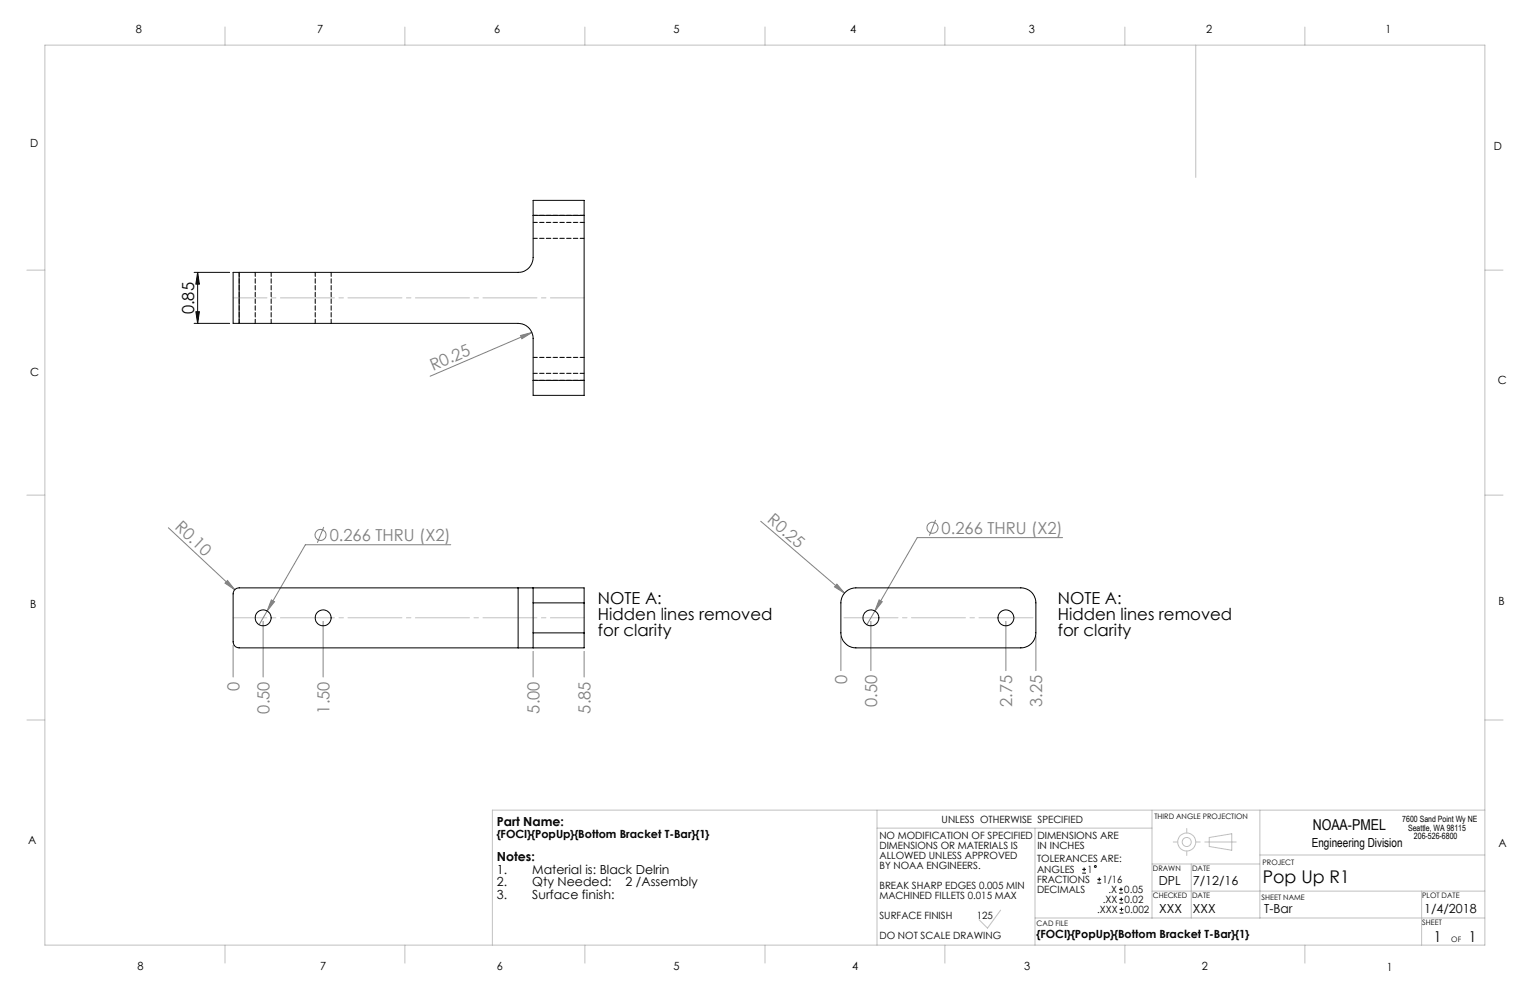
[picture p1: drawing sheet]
<svg xmlns="http://www.w3.org/2000/svg" width="432mm" height="279mm" viewBox="0 0 432 279" stroke-linecap="round" stroke-linejoin="round" font-family="sans-serif">
<g fill="none" stroke="#c0c0c0" stroke-width=".28">
<path d="M12.7 12.7h406.4v254h-406.4zM63.5 7.6v5.1M114.3 7.6v5.1M165.1 7.6v5.1M215.9 7.6v5.1M266.7 7.6v5.1M317.5 7.6v5.1M337.5 12.7v37.4M368.3 7.6v5.1M7.6 76.2h5.1M419.1 76.2h5.1M7.6 139.7h5.1"/>
<path d="M419.1 139.7h5.1M7.6 203.2h5.1M419.1 203.2h5.1M247.5 233.7h77.6M247.5 228.6v38.1M292.1 233.7v33M325.1 228.6v30.5M331.1 237.6h1.3M334.9 233.8v1.3M337.5 237.6h1.2M340 237.6h8.9M341.3 236.4l6.3-1.1v4.7l-6.3-1.1z"/>
<path d="M355.6 228.6v30.5M419.1 228.6h-280.1v38.1M282.4 256.9l-3.7 5-2.4-2.3M292.1 259.1h127M325.1 251.5h94M325.1 243.8h30.5M334.9 240.2v1.2M336.2 243.8v15.3M355.6 241.3h63.5M401.2 251.5v15.2M63.5 266.7v5.1M114.3 266.7v5.1"/>
<path d="M165.1 266.7v5.1M215.9 266.7v5.1M266.7 266.7v5.1M317.5 266.7v5.1M368.3 266.7v5.1"/>
<circle cx="334.9" cy="237.6" r="1.28"/>
<circle cx="334.9" cy="237.6" r="2.55"/>
</g>
<g fill="none" stroke="#808080" stroke-width=".28">
<path d="M146.9 94.7l3.2-.9-2.8 1.8zM150.1 93.8l-28.7 12.4M47.5 148.9l18.8 17.5M91.4 148.7l-1.8 4.5M127.2 153.7h-41l-13.1 22.6M214.7 147.1l23.6 20.3M264.1 146.7l-1.8 4.5M299.9 151.7h-41l-14.2 24.6M64.2 163.8l2.1 2.6-2.8-1.8zM74.3 175.4v15.7M76.6 169.3l.9 .5-2.1 2.6zM91.2 175.4v15.7"/>
<path d="M236.2 164.9l2.1 2.5-2.8-1.8zM237.3 179.6v9.7M245.8 175.4v13.9M248.1 169.3l.9 .5-2.1 2.6zM283.9 175.4v13.9M292.3 179.6v9.7M65.8 182.1v9M150.5 183.8v7.3M164.9 183.8v7.3"/>
<circle cx="90.5" cy="151" r="1.56"/>
<circle cx="263.2" cy="148.9" r="1.55"/>
</g>
<path d="M54.8 76.9h10M55.8 76.9v14.4M55.8 76.9l.5 3.3h-1zM54.8 91.3h10M55.3 88h1l-.5 3.3z" fill="none" stroke="#000" stroke-width=".28"/>
<path d="M237.3 174.4h55.1" fill="none" stroke="#c0c0c0" stroke-width=".28" stroke-dasharray="15.2 1.3 1.3 1.3" stroke-dashoffset="-.8"/>
<path d="M65.8 84.1h99.1M65.8 174.4h99.1" fill="none" stroke="#c0c0c0" stroke-width=".28" stroke-dasharray="15.2 1.3 1.3 1.3" stroke-dashoffset="5.7"/>
<path d="M55.8 76.9l.5 3.3h-1zM55.3 88h1l-.5 3.3z" fill="#000"/>
<g fill="#808080">
<path d="M64.2 163.8l2.1 2.6-2.8-1.8z"/>
<path d="M236.2 164.9l2.1 2.5-2.8-1.8z"/>
<path d="M146.9 94.7l3.2-.9-2.8 1.8z"/>
<path d="M76.6 169.3l-1.2 3.1 2.1-2.6zM248.1 169.3l-1.2 3.1 2.1-2.6z"/>
</g>
<g fill="none" stroke="#000" stroke-width=".28">
<path d="M67.5 76.9h-1.7v14.4h1.7M67.5 76.9v14.4M150.5 60.8v-4.2h14.4v4.2M150.5 60.8v11.8a4.2 4.2 0 0 1-4.3 4.3h-78.7M150.5 60.8h14.4M164.9 60.8v46.6M67.5 91.3h78.7a4.3 4.3 0 0 1 4.3 4.2v11.9M150.5 107.4v4.2h14.4v-4.2M150.5 107.4h14.4M146.2 165.9h4.3M146.2 165.9h-78.7a1.69 1.69 0 0 0-1.7 1.7v13.6a1.69 1.69 0 0 0 1.7 1.6h78.7M146.2 165.9v16.9"/>
<path d="M150.5 165.9v4.2M150.5 165.9h14.4v4.2M150.5 178.6v4.2M150.5 170.1v8.5M150.5 170.1h14.4M150.5 178.6h14.4M164.9 178.6v4.2h-14.4M164.9 170.1v8.5M238.4 167.4l1.4-1.1 1.7-.4h46.6a4.2 4.2 0 0 1 4.2 4.2v8.5a4.2 4.2 0 0 1-4.2 4.2h-46.6a4.3 4.3 0 0 1-4.2-4.2v-9.1l.4-1.1zM146.2 182.8h4.3M305.4 246.4h1.1M305.4 245.4h1.1"/>
<path d="M306 244.8v1.1M309.7 249.2h1.1M309.7 248.2h1.1M310.2 247.6v1.1M315.8 252.1h1.1M315.8 251h1.1M315.9 254.9h1.1M315.9 253.8h1.1M316 257.7h1M316 256.6h1M316.4 250.5v1M316.4 253.3v1.1"/>
<path d="M316.5 256.1v1.1"/>
<circle cx="74.3" cy="174.4" r="2.25"/>
<circle cx="91.2" cy="174.4" r="2.25"/>
<circle cx="245.8" cy="174.4" r="2.25"/>
<circle cx="283.9" cy="174.4" r="2.24"/>
<circle cx="309.1" cy="244.6" r=".28"/>
</g>
<path d="M72 76.9v14.4M89 76.9v14.4M150.5 60.8h14.4M150.5 67.3h14.4M164.9 62.8h-14.4M67.5 91.3v-14.4M76.5 91.3v-14.4M93.5 91.3v-14.4M150.5 105.4h14.4M164.9 107.3h-14.4M164.9 100.9h-14.4" fill="none" stroke="#000" stroke-width=".28" stroke-dasharray="1.3 .6" stroke-dashoffset=".1"/>
<text font-size="4.9" x="356.4" y="249.2">Pop Up R1</text>
<g font-size="4.7">
<text x="54.8" y="88.7" transform="rotate(-90 54.8 88.7)">0.85</text>
<text x="168.8" y="170.5">NOTE A:</text>
<text x="298.6" y="170.5">NOTE A:</text>
<text x="168.8" y="175">Hidden lines removed</text>
<text x="168.8" y="179.5">for clarity</text>
<text x="298.6" y="175">Hidden lines removed</text>
<text x="298.6" y="179.5">for clarity</text>
</g>
<g font-size="4.7" fill="#808080">
<text x="122.2" y="104.7" transform="rotate(-23 122.2 104.7)">R0.25</text>
<text x="49.2" y="149.1" transform="rotate(43 49.2 149.1)">R0.10</text>
<text x="216.3" y="147.2" transform="rotate(41 216.3 147.2)">R0.25</text>
<text x="93.1" y="152.7">0.266 THRU (X2)</text>
<text x="265.7" y="150.6">0.266 THRU (X2)</text>
<text x="67.6" y="194.9" transform="rotate(-90 67.6 194.9)">0</text>
<text x="239.1" y="193.1" transform="rotate(-90 239.1 193.1)">0</text>
<text x="76" y="201.4" transform="rotate(-90 76 201.4)">0.50</text>
<text x="93" y="201.4" transform="rotate(-90 93 201.4)">1.50</text>
<text x="152.2" y="201.4" transform="rotate(-90 152.2 201.4)">5.00</text>
<text x="166.6" y="201.4" transform="rotate(-90 166.6 201.4)">5.85</text>
<text x="247.6" y="199.6" transform="rotate(-90 247.6 199.6)">0.50</text>
<text x="285.7" y="199.6" transform="rotate(-90 285.7 199.6)">2.75</text>
<text x="294.1" y="199.6" transform="rotate(-90 294.1 199.6)">3.25</text>
</g>
<g font-size="4.2">
<text x="370.5" y="234.4">NOAA-PMEL</text>
<text x="404.7" y="266">1</text>
<text x="414.6" y="266">1</text>
</g>
<g font-size="3.5">
<text x="140.2" y="233.3">Part Name:</text>
<text x="370.2" y="238.9">Engineering Division</text>
<text x="140.2" y="243.1">Notes:</text>
<text x="140.2" y="246.7">1.</text>
<text x="140.2" y="250.2">2.</text>
<text x="150.2" y="246.7">Material is: Black Delrin</text>
<text x="150.2" y="250.2">Qty Needed:</text>
<text x="176.6" y="250.2">2 /Assembly</text>
<text x="327" y="249.8">DPL</text>
<text x="336.6" y="249.8">7/12/16</text>
<text x="140.2" y="253.7">3.</text>
<text x="150.2" y="253.7">Surface finish:</text>
<text x="327.2" y="257.7">XXX</text>
<text x="336.7" y="257.8">XXX</text>
<text x="356.8" y="257.7">T-Bar</text>
<text x="401.9" y="257.7">1/4/2018</text>
</g>
<g font-size="3.2">
<text x="38.3" y="9.4">8</text>
<text x="89.5" y="9.4">7</text>
<text x="139.5" y="9.4">6</text>
<text x="190.1" y="9.4">5</text>
<text x="240" y="9.4">4</text>
<text x="290.4" y="9.4">3</text>
<text x="340.4" y="9.4">2</text>
<text x="391" y="9.4">1</text>
<text x="8.5" y="41.5">D</text>
<text x="421.6" y="42.3">D</text>
<text x="8.5" y="106.3">C</text>
<text x="422.8" y="108.3">C</text>
<text x="8.5" y="171.5">B</text>
<text x="422.9" y="170.9">B</text>
<text x="7.9" y="238.3">A</text>
<text x="140.2" y="236.5">{FOCI}{PopUp}{Bottom Bracket T-Bar}{1}</text>
<text x="422.9" y="239">A</text>
<text x="292.6" y="264.7">{FOCI}{PopUp}{Bottom Bracket T-Bar}{1}</text>
<text x="38.8" y="273.8">8</text>
<text x="90.4" y="273.8">7</text>
<text x="140.2" y="273.8">6</text>
<text x="190.1" y="273.9">5</text>
<text x="240.5" y="273.8">4</text>
<text x="289" y="273.9">3</text>
<text x="339.1" y="273.8">2</text>
<text x="391.4" y="274.1">1</text>
</g>
<g font-size="2.8">
<text x="265.8" y="232.1">UNLESS OTHERWISE SPECIFIED</text>
<text x="248.2" y="236.7">NO MODIFICATION OF SPECIFIED</text>
<text x="248.2" y="239.5">DIMENSIONS OR MATERIALS IS</text>
<text x="292.8" y="236.7">DIMENSIONS ARE</text>
<text x="292.8" y="239.6">IN INCHES</text>
<text x="248.2" y="242.4">ALLOWED UNLESS APPROVED</text>
<text x="248.2" y="245.2">BY NOAA ENGINEERS.</text>
<text x="292.7" y="243.2">TOLERANCES ARE:</text>
<text x="248.2" y="250.8">BREAK SHARP EDGES 0.005 MIN</text>
<text x="292.7" y="246.4">ANGLES</text>
<text x="292.7" y="249.2">FRACTIONS</text>
<text x="306.9" y="246.4">1</text>
<text x="311.2" y="249.2">1/16</text>
<text x="248.2" y="253.7">MACHINED FILLETS 0.015 MAX</text>
<text x="292.7" y="252">DECIMALS</text>
<text x="309.6" y="257.7">.XXX</text>
<text x="311.2" y="254.9">.XX</text>
<text x="312.8" y="252">.X</text>
<text x="317.3" y="252">0.05</text>
<text x="317.4" y="254.9">0.02</text>
<text x="317.4" y="257.7">0.002</text>
<text x="248.2" y="259.3">SURFACE FINISH</text>
<text x="275.6" y="259.3">125</text>
<text x="248.2" y="264.9">DO NOT SCALE DRAWING</text>
</g>
<g font-size="2.4">
<text x="395.8" y="232.1">7600 Sand Point Wy NE</text>
<text x="397.4" y="234.4">Seattle, WA 98115</text>
<text x="399" y="236.7">206-526-6800</text>
</g>
<g font-size="2.1">
<text x="325.8" y="231.1">THIRD ANGLE PROJECTION</text>
<text x="325.4" y="245.9">DRAWN</text>
<text x="336.5" y="245.9">DATE</text>
<text x="356.3" y="244.1">PROJECT</text>
<text x="325.3" y="253.4">CHECKED</text>
<text x="336.5" y="253.4">DATE</text>
<text x="356" y="254.1">SHEET NAME</text>
<text x="401.4" y="253.4">PLOT DATE</text>
<text x="292.6" y="261.2">CAD FILE</text>
<text x="401.4" y="261">SHEET</text>
<text x="409.6" y="266">OF</text>
</g>
</svg>
